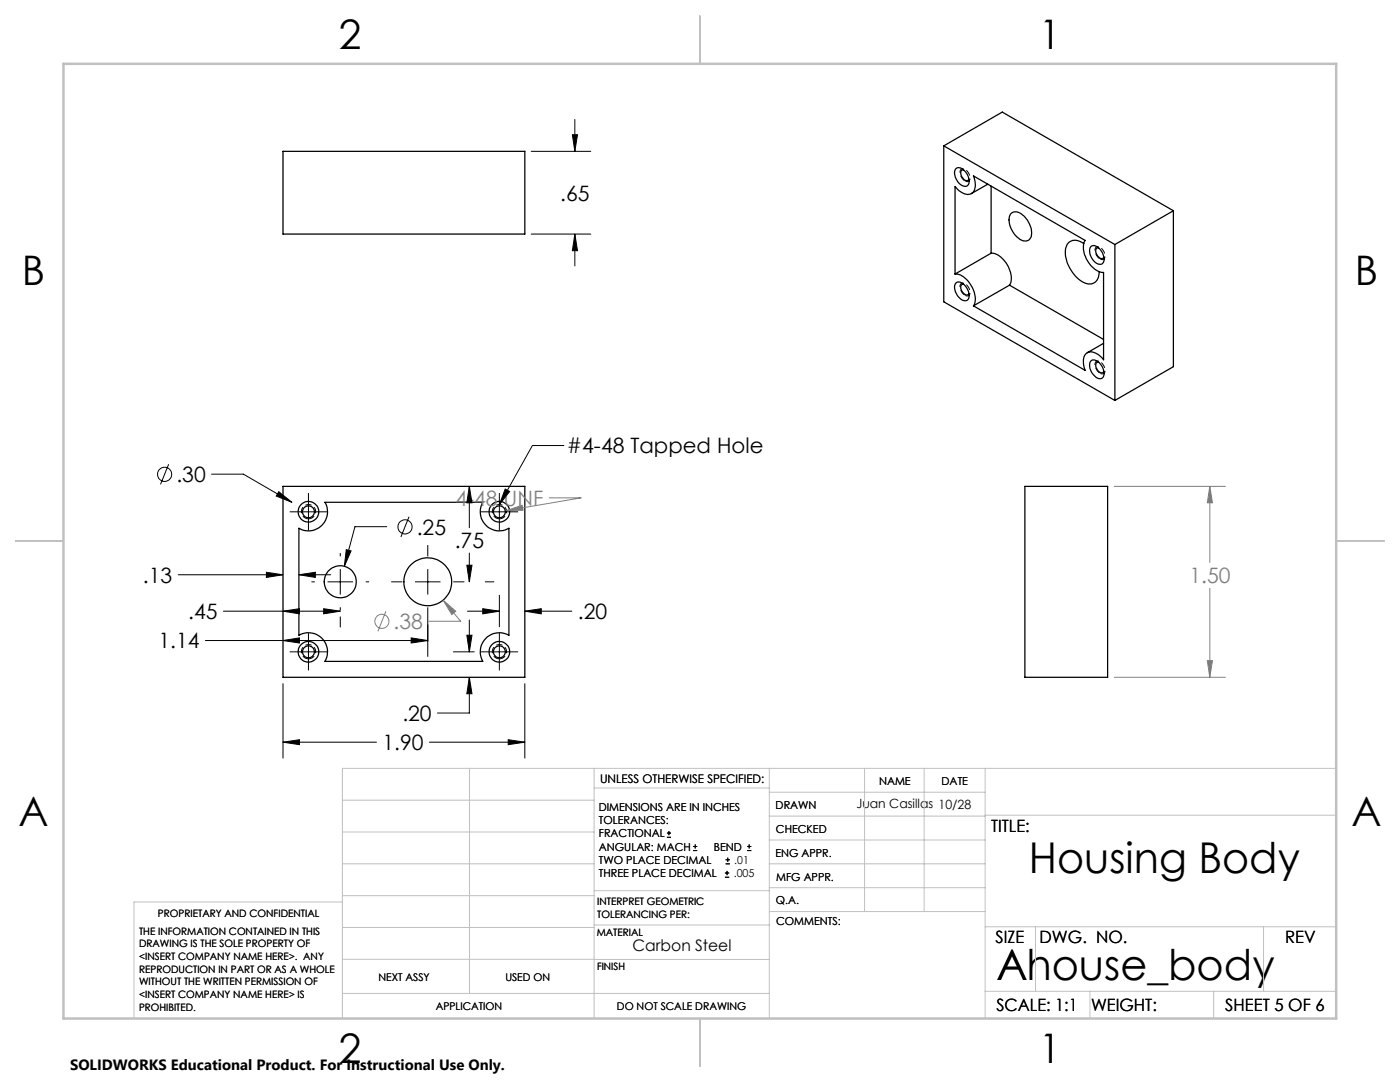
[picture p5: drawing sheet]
<svg xmlns="http://www.w3.org/2000/svg" width="279mm" height="216mm" viewBox="0 0 279 216" stroke-linecap="round" stroke-linejoin="round" font-family="sans-serif">
<g fill="none" stroke="#000" stroke-width=".25">
<path d="M56.5 30.2h48.2v16.5h-48.2zM188.3 29.1v31.1l34.2 19.7M188.3 29.1l34.2 19.7M188.3 29.1l11.7-6.7 34.2 19.7M190.8 33.6a1.43 1.43 0 0 1 1.9 .7 2.17 2.17 0 0 1 .3 2.8 1.88 1.88 0 0 1-2.2-1.4 1.86 1.86 0 0 1 0-2.1zM192.3 33.9a.69 .69 0 0 0-.6 .5 .69 .69 0 0 0 .2 .7 1.02 1.02 0 0 0 1.4 .8l.1-.2M197.1 36.8l-3.2 1.8M197.8 37.1v13.4M190.6 54.7v-17.4a2.92 2.92 0 0 0 3.3 1.3 2.81 2.81 0 0 0 .4-3.5l22.3 12.9a4.6 4.6 0 0 0 1.1 5 3.6 3.6 0 0 0 2.5 1.4v17.4a2.89 2.89 0 0 0-3.2-1.4 2.84 2.84 0 0 0-.4 3.5l-22.3-12.9M190.6 54.7a4.1 4.1 0 0 1 3.5 2.7 3.9 3.9 0 0 1 .2 3.6M190.7 56.6a1.16 1.16 0 0 1 1.8 .3 2.48 2.48 0 0 1 .7 2.9 1.31 1.31 0 0 1-1.9-.6 2.65 2.65 0 0 1-.6-2.6zM192.3 56.7a.69 .69 0 0 0-.6 .5 .69 .69 0 0 0 .2 .7 1.08 1.08 0 0 0 1.4 .8l.1-.1"/>
<path d="M197.8 50.5a4.5 4.5 0 0 1 3.7 3.5 3.4 3.4 0 0 1 0 2.9M197.8 50.5l-7.2 4.2M201.5 56.9l18.7 10.8M201.5 56.9l-7.2 4.1M201.8 42.6a1.81 1.81 0 0 1 2.6 .5 4.4 4.4 0 0 1 1.3 4.3 1.61 1.61 0 0 1-2.7-.1 4.3 4.3 0 0 1-1.4-4.5zM216.3 48.6a2.09 2.09 0 0 0-3.4 .4 6.1 6.1 0 0 0 1.4 5.8 3.8 3.8 0 0 0 3.7 1.8 2.25 2.25 0 0 0 1.4-2.4M217.7 49.2a1.53 1.53 0 0 1 2.1 .9 1.77 1.77 0 0 1 0 2.6 2.48 2.48 0 0 1-2.3-2.5v-.7zM219.3 49.5a.53 .53 0 0 0-.6 .2 .53 .53 0 0 0 0 .5 1.38 1.38 0 0 0 1.4 1.3l.2-.2M222.5 48.8v31.1M234.2 42.1v31.1l-11.7 6.7M234.2 42.1l-11.7 6.7M217.7 72a1.55 1.55 0 0 1 2.1 .9 1.81 1.81 0 0 1 0 2.6 2.36 2.36 0 0 1-2.3-2v-.8z"/>
<path d="M219.3 72.2a.7 .7 0 0 0-.7 .5 .7 .7 0 0 0 .2 .8 .99 .99 0 0 0 1.4 .8l.1-.2M220.2 68.5l-3.2 1.9M56.5 97h48.2v38.1h-48.2zM204.5 97h16.6v38.1h-16.6zM59.7 105.4a3.8 3.8 0 0 0 4.5-.6 3.8 3.8 0 0 0 .6-4.6h31.5a3.8 3.8 0 0 0 .7 4.6 3.8 3.8 0 0 0 4.6 .6v21.4a3.8 3.8 0 0 0-4.6 .6 3.8 3.8 0 0 0-.7 4.6h-31.5a3.8 3.8 0 0 0-.5-4.6 3.8 3.8 0 0 0-4.6-.6z"/>
<circle cx="61.6" cy="102.1" r="2.05"/>
<circle cx="61.6" cy="102.1" r="1.19"/>
<circle cx="67.9" cy="116.1" r="3.2"/>
<circle cx="85.4" cy="116.1" r="4.8"/>
<circle cx="99.7" cy="102.1" r="2.05"/>
<circle cx="99.7" cy="102.1" r="1.19"/>
<circle cx="61.6" cy="130.1" r="2.05"/>
<circle cx="61.6" cy="130.1" r="1.19"/>
<circle cx="99.7" cy="130.1" r="2.05"/>
<circle cx="99.7" cy="130.1" r="1.19"/>
</g>
<g fill="none" stroke="#000" stroke-width=".2">
<path d="M106 30.2h11.9M114.2 26.9h1.1l-.6 3.3zM114.7 23.8v6.4M106 46.7h11.9M114.7 46.7l.6 3.3h-1.1zM114.7 46.7v6.4M33.7 92.6l-1.7 4.1M42.2 94.6h6.4l9.6 5.6M55.6 98.1l2.6 2.1-3.1-1.2zM61.6 98.4v7.4M93.7 97l.5 3.3h-1zM93.7 97v8.3"/>
<path d="M99.7 98.4v7.4M100.8 97.6l.9 .5-2 2.6zM112.6 88.9h-6.3l-6.6 11.8M35.6 114.7h20.9M53.2 114.2l3.3 .5-3.3 .5zM57.8 102.1h7.5M59.7 114.7l3.2-.5v1zM59.7 114.7h6.3M62.2 116.1h.6M65.4 116.1h5M67.9 110.3v.7M67.9 113.6v5"/>
<path d="M69.1 109.7l1 .2-1.4 3.1zM73 116.1h.7M77.2 105.1h-6.4l-2.1 7.9M78.1 116.1h2.2M81.6 103.1l-1.6 4M82.8 116.1h5.1M85.4 108.8v2.2M85.4 113.6v5M90.5 116.1h2.2M93.2 112.8h1l-.5 3.3zM93.7 110.3v5.8M95.9 102.1h7.5"/>
<path d="M96.8 116.1h1.8M99.7 118.8v6.3M41 127.8h44.4M44.6 122h23.3M56.5 122l3.3-.5v1zM56.5 127.8l3.3-.5v1zM56.5 136.4v14.9M57.8 130.1h7.5M61.6 126.3v7.5M64.6 121.5l3.3 .5-3.3 .5zM67.9 121.2v.6M67.9 123.1v2"/>
<path d="M82.1 127.3l3.3 .5-3.3 .5zM85.4 121.2v9.8M90.5 130.1h4.2M93.2 126.8h1l-.5 3.3zM93.3 122h6.4M93.7 135.1l.5 3.3h-1zM93.7 135.1v7.2h-6.4M93.7 123.7v6.4M95.9 130.1h7.5M96.3 121.5l3.4 .5-3.4 .5zM99.7 126.3v7.5M104.7 122l3.3-.5v1z"/>
<path d="M104.7 136.4v14.9M104.7 122h9.4M56.5 148.1l3.3-.5v1zM56.5 148.1h18.6M85.7 148.1h19M101.4 147.6l3.3 .5-3.3 .5zM133.1 167.1h.8M133.1 166.2h.8M133.5 165.8v.9M138.3 169.7h.8M138.3 168.9h.8M138.7 168.5v.8"/>
<path d="M144.7 175h.8M144.7 174.2h.8M144.8 172.4h.9M144.8 171.6h.9M145.1 173.8v.8M145.2 171.1v.9M149.1 169.7h.8M149.1 168.9h.8M149.5 168.5v.8"/>
<circle cx="32.8" cy="94.6" r="1.41"/>
<circle cx="80.8" cy="105.1" r="1.4"/>
</g>
<g fill="none" stroke="#808080" stroke-width=".2">
<path d="M109.6 99.3h6.4l-14.9 2.6M222.3 97h22.3M241.4 97l.6 3.3h-1.1zM241.4 97v15.3M88.4 119.8l2.5 2.2-.7 .6zM88.4 119.8l3.5 4.2h-6.3M101.1 101.9l3.1-1.1 .2 1zM241.4 117.3v17.8M77 122l-1.6 4M222.3 135.1h22.3M240.9 131.8h1.1l-.6 3.3z"/>
<circle cx="76.2" cy="124" r="1.4"/>
</g>
<path d="M61.6 103.5a1.42 1.42 0 0 1-1.3-2.1 1.42 1.42 0 0 1 2.4-.1 1.42 1.42 0 0 1-1 2.2h-.1M99.7 103.5a1.42 1.42 0 0 1-1.3-2.1 1.42 1.42 0 0 1 2.4-.1 1.42 1.42 0 0 1-1 2.2h-.1M61.6 131.5a1.42 1.42 0 0 1-1.3-2.1 1.42 1.42 0 0 1 2.4-.2 1.42 1.42 0 0 1-1 2.3h-.1M99.7 131.5a1.42 1.42 0 0 1-1.3-2.1 1.42 1.42 0 0 1 2.4-.2 1.42 1.42 0 0 1-1 2.3h-.1" fill="none" stroke="#000" stroke-width=".2" stroke-dasharray="1.3 .6" stroke-linecap="butt"/>
<path d="M192.6 36.1a1.77 1.77 0 0 1-.8-2.4 1.57 1.57 0 0 1 1.8 1.7v.1a.61 .61 0 0 1-.3 .7 .61 .61 0 0 1-.7-.1M192.6 58.9a1.77 1.77 0 0 1-.8-2.3 1.57 1.57 0 0 1 1.8 1.6v.1a.61 .61 0 0 1-.3 .7 .61 .61 0 0 1-.7-.1M219.5 51.7a1.77 1.77 0 0 1-.7-2.4 1.57 1.57 0 0 1 1.7 1.6v.2a.61 .61 0 0 1-.3 .6 .61 .61 0 0 1-.7 0M219.5 74.5a1.77 1.77 0 0 1-.7-2.4 1.57 1.57 0 0 1 1.7 1.7v.1a.61 .61 0 0 1-.3 .6 .61 .61 0 0 1-.7 0" fill="none" stroke="#000" stroke-width=".2" stroke-dasharray="1.3 .6" stroke-dashoffset="-.1" stroke-linecap="butt"/>
<g fill="none" stroke="#c0c0c0" stroke-width=".2">
<path d="M68.3 159.7h50.3M93.7 153.3v44.9M118.6 153.3v49.9M118.6 157.2h34.9M153.5 153.3v49.9M153.5 158.1h43.1M172.5 153.3v28.6M184.4 153.3v28.6M196.6 153.3v49.9M266.7 153.3h-198.4v49.9M68.3 178.7h50.3M68.3 172.4h50.3"/>
<path d="M68.3 166h50.3M68.3 180h-41.6v23.2M118.6 177.7h35M153.5 167.6h43.1M153.5 162.8h43.1M153.5 172.4h43.1M153.5 177.1h43.1M196.6 162.7h70.1M68.3 198.2h85.2M68.3 191.4l85.2 .1M68.3 185.1h50.3M118.6 184.6h35"/>
<path d="M153.6 181.9h43M196.6 197.8h70.1M196.6 184.9h70.1M206.7 184.9v12.9M217.5 197.8v5.4M242.2 197.8v5.4M252.2 184.9v12.9"/>
</g>
<path d="M139.7 3.2v9.5M3.1 107.9h9.6M266.7 107.9h9.5M139.7 203.2v9.6" fill="none" stroke="#c0c0c0" stroke-width=".25"/>
<path d="M12.7 12.7h254v190.5h-254z" fill="none" stroke="#c0c0c0" stroke-width=".5"/>
<path d="M101.4 147.6l3.3 .5-3.3 .5zM56.5 148.1l3.3-.5v1zM59.7 114.7l3.2-.5v1zM53.2 114.2l3.3 .5-3.3 .5zM55.6 98.1l-.5 .9 3.1 1.2zM96.3 121.5l3.4 .5-3.4 .5zM104.7 122l3.3-.5v1zM93.2 126.8h1l-.5 3.3zM93.7 135.1l.5 3.3h-1zM64.6 121.5l3.3 .5-3.3 .5zM56.5 122l3.3-.5v1zM82.1 127.3l3.3 .5-3.3 .5zM56.5 127.8l3.3-.5v1zM93.2 112.8h1l-.5 3.3zM93.7 97l.5 3.3h-1zM69.1 109.7l-.4 3.3 1.4-3.1zM114.2 26.9h1.1l-.6 3.3zM114.7 46.7l.6 3.3h-1.1z" fill="#000"/>
<path d="M101.1 101.9l3.3-.1-.2-1zM88.4 119.8l1.8 2.8 .7-.6z" fill="#808080"/>
<path d="M100.8 97.6l.9 .5-2 2.6z" fill="#000"/>
<path d="M240.9 131.8h1.1l-.6 3.3zM241.4 97l.6 3.3h-1.1z" fill="#808080"/>
<g font-size="8.5">
<text x="205.3" y="174.2">Housing Body</text>
<text x="198.9" y="195.5">Ahouse_body</text>
<text x="198.9" y="195.5">A</text>
</g>
<g font-size="8.1">
<text x="67.6" y="9.7">2</text>
<text x="207.3" y="9.7">1</text>
<text x="4.4" y="57">B</text>
<text x="270.4" y="57">B</text>
<text x="3.7" y="164.9">A</text>
<text x="269.7" y="164.9">A</text>
<text x="67.6" y="212.2">2</text>
<text x="207.3" y="212.2">1</text>
</g>
<g font-size="4.2">
<text x="111.8" y="40">.65</text>
<text x="113.1" y="90.5">#4-48 Tapped Hole</text>
<text x="35.2" y="96.2">.30</text>
<text x="83.2" y="106.7">.25</text>
<text x="90.8" y="109.4">.75</text>
<text x="28.5" y="116.3">.13</text>
<text x="37.6" y="123.5">.45</text>
<text x="115.3" y="123.5">.20</text>
<text x="31.6" y="129.4">1.14</text>
<text x="80.3" y="143.9">.20</text>
<text x="76.3" y="149.7">1.90</text>
</g>
<g font-size="4.2" fill="#808080">
<text x="90.9" y="100.9">4-48 UNF</text>
<text x="237.4" y="116.4">1.50</text>
<text x="78.6" y="125.5">.38</text>
</g>
<g font-size="3.4">
<text x="197.8" y="166">TITLE:</text>
<text x="198.7" y="188.1">SIZE</text>
<text x="207.5" y="188.1">DWG. NO.</text>
<text x="256.5" y="188.2">REV</text>
<text x="198.8" y="201.7">SCALE: 1:1</text>
<text x="217.7" y="201.8">WEIGHT:</text>
<text x="244.5" y="201.7">SHEET 5 OF 6</text>
</g>
<text font-size="3.2" x="126.3" y="189.8">Carbon Steel</text>
<text font-size="3" x="14" y="213.5">SOLIDWORKS Educational Product. For Instructional Use Only.</text>
<text font-size="2.5" x="170.9" y="161.3">Juan Casillas 10/28</text>
<text font-size="2.4" x="119.8" y="156.2">UNLESS OTHERWISE SPECIFIED:</text>
<g font-size="2.2">
<text x="119.5" y="161.8">DIMENSIONS ARE IN INCHES</text>
<text x="154.8" y="161.4">DRAWN</text>
<text x="175.4" y="156.6">NAME</text>
<text x="187.9" y="156.7">DATE</text>
<text x="119.5" y="164.4">TOLERANCES:</text>
<text x="119.5" y="167.1">FRACTIONAL</text>
<text x="154.9" y="166.3">CHECKED</text>
<text x="119.5" y="169.7">ANGULAR: MACH</text>
<text x="119.5" y="172.4">TWO PLACE DECIMAL</text>
<text x="142.5" y="169.7">BEND</text>
<text x="146.6" y="172.4">.01</text>
<text x="154.8" y="170.9">ENG APPR.</text>
<text x="119.5" y="175">THREE PLACE DECIMAL</text>
<text x="146.4" y="175">.005</text>
<text x="154.9" y="175.7">MFG APPR.</text>
<text x="154.9" y="180.4">Q.A.</text>
<text x="154.9" y="184.6">COMMENTS:</text>
</g>
<g font-size="2.1">
<text x="75.5" y="195.7">NEXT ASSY</text>
<text x="100.9" y="195.7">USED ON</text>
<text x="86.9" y="201.5">APPLICATION</text>
<text x="123.1" y="201.6">DO NOT SCALE DRAWING</text>
</g>
<g font-size="2">
<text x="31.5" y="182.9">PROPRIETARY AND CONFIDENTIAL</text>
<text x="119.2" y="180.6">INTERPRET GEOMETRIC</text>
<text x="119.2" y="183.1">TOLERANCING PER:</text>
<text x="27.8" y="186.5">THE INFORMATION CONTAINED IN THIS</text>
<text x="27.8" y="189">DRAWING IS THE SOLE PROPERTY OF</text>
<text x="27.8" y="191.6">&lt;INSERT COMPANY NAME HERE&gt;. ANY</text>
<text x="119.1" y="186.7">MATERIAL</text>
<text x="27.8" y="194.1">REPRODUCTION IN PART OR AS A WHOLE</text>
<text x="27.8" y="196.6">WITHOUT THE WRITTEN PERMISSION OF</text>
<text x="119.1" y="193.5">FINISH</text>
<text x="27.8" y="199.1">&lt;INSERT COMPANY NAME HERE&gt; IS</text>
<text x="27.8" y="201.7">PROHIBITED.</text>
</g>
</svg>
